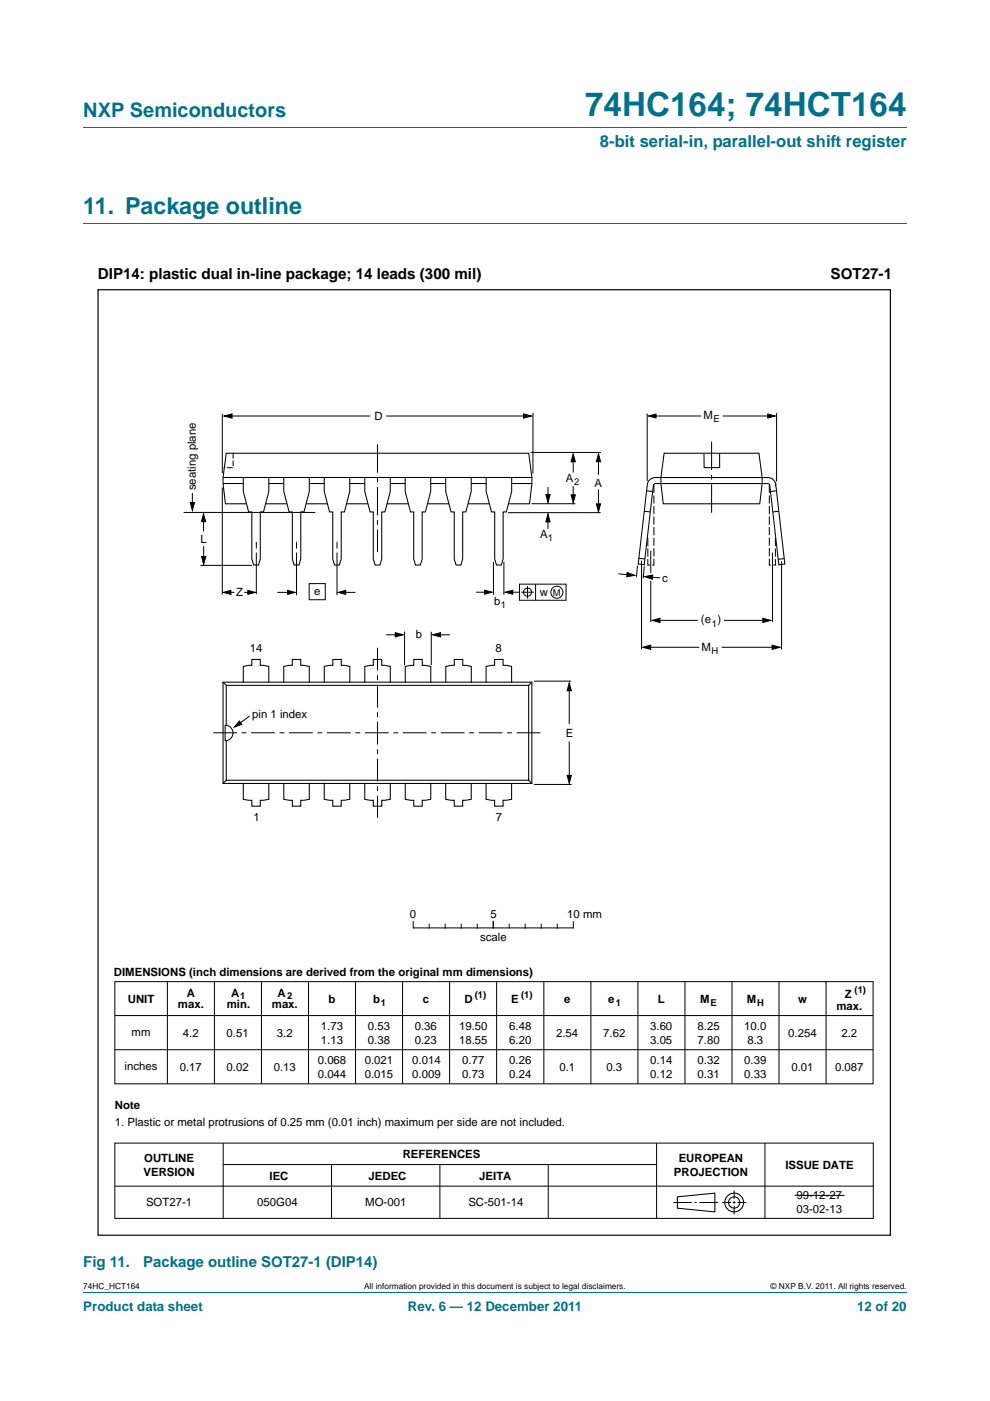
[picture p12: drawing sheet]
<svg xmlns="http://www.w3.org/2000/svg" width="210mm" height="297mm" viewBox="0 0 210 297" stroke-linecap="round" stroke-linejoin="round" font-family="sans-serif">
<path d="M17.7 27h174.6M17.7 47.4h174.6M17.7 273.9h174.6" fill="none" stroke="#00718a" stroke-width=".21"/>
<g fill="none" stroke="#000" stroke-width=".21">
<path d="M47.2 87.7v12.6M47.9 88.2h30.7M81.9 88.2h29.8M112.5 95.9h14.9M113 87.6v12.8M121.6 97v3.2M126.9 96.6v4.1M137.3 87.7v14.3M138.3 88.2h10.4M153.3 88.2h10.4M164.7 87.6v14.5M39 108.6h27.9"/>
<path d="M40.8 104.5v2.7M42.5 119.9h10.9M43.2 109.9v2.8M43.2 115.8v3.1M47.1 103.3v22.8M54.4 114.9v1.4M54.4 117.2v8.8M62.9 114.9v1.4M62.9 117.2v9M71.5 114.9v1.4M71.5 117.2v9M104.7 119.1v7"/>
<path d="M106.9 119.1v7M112.7 106.8h9.3M116.2 109.7v2.4M116.2 103.3v2.5M121.6 103.1v2.9M126.9 103.8v4.2M127.4 108.7h-19.6M135.2 119.9l-.2 2.5M136.1 118.9v18.8M138 116.8v4.7M163.8 117.2v14.7M165.8 119v18.7"/>
<path d="M48.2 125.6h1.5M51.8 125.6h1.6M58.8 125.6h3M65.6 123.7h3.4v3.5h-3.4zM72.5 125.6h2.9M81.9 134.6h2.9M85.8 133.9v7.1M91.5 133.9v7.1M92.6 134.6h2.8M101 125.6h2.5M108 125.6h2.2M110.2 123.8h9.9v3.5h-9.9z"/>
<path d="M110.6 125.6h2.6M111.9 124.3v2.6M113.6 123.8v3.5M131.1 121.7l2.7 .2M136.7 120.1l-.3 2.5M137.2 137.2h11.1M137.3 122.3l2.7 .2M138 123.2v8.7M139.1 131.5h8.9M153.1 137.2h11.1M153.6 131.5h9M53 151.8l-2.6 1.9"/>
<path d="M113.2 144.4h7.9M120.7 145.9v7.6M120.7 157.2v7.9M113.2 166.3h8.1M87.6 195.4v1.3M87.7 196.7h33.8M91 195.9v.8M94.4 195.9v.8M97.8 195.9v.8M101.2 195.9v.8M104.6 195.4v1.3M108 195.9v.8"/>
<path d="M111.4 195.9v.8M114.8 195.9v.8M118.2 195.9v.8M121.6 195.4v1.3M24.4 208.1h160.8v21.7h-160.8zM24.4 215.3h160.8M35.5 208.1v21.7M45.5 208.1v21.7M55.5 208.1v21.7M65.4 208.1v21.7M75.4 208.1v21.7M85.4 208.1v21.7"/>
<path d="M95.4 208.1v21.7M105.3 208.1v21.7M115.4 208.1v21.7M125.3 208.1v21.7M135.3 208.1v21.7M145.3 208.1v21.7M155.3 208.1v21.7M165.2 208.1v21.7M175.2 208.1v21.7M24.4 222.6h160.8M24.4 242.4h160.8v15.9h-160.8zM24.4 251.5h160.8"/>
<path d="M47.3 242.4v15.9M47.4 246.9h91.9M70.3 246.9v11.4M93.3 246.9v11.4M116.3 246.9v11.4M139.3 242.4v15.9M142.8 255h3.9M147.3 255h.5M148.4 255h3.9M153.2 255h1.8M155.4 255h.6M155.7 252.4v1.8"/>
<path d="M155.7 254.7v.5M155.7 255.7v1.8M156.4 255h1.9M162.2 242.4v15.9M168.5 253.4h10.6"/>
<circle cx="111.9" cy="125.6" r=".86"/>
<circle cx="118.1" cy="125.6" r="1.28"/>
</g>
<g fill="none" stroke="#000" stroke-width=".22">
<path d="M140.9 96.1h20.1l.7 5.1v1.3l-.6 4.3h-20.4l-.5-4.3v-1.3zM149.3 96.2v2.9h3.3v-2.9M47.3 102.5h4.3M47.4 101.2h65.4M51.6 101.2v3l1.1 4.3h.7v10l.4 1.3h1l.4-1.3v-10h.7l1.1-4.3v-3M52.3 106.8h-4.5l-.5-4.3v-1.3l.7-5.1h64.1l.7 5.1v1.3l-.5 4.3h-4.5M56.3 106.8h4.5M57 102.5h3.2M60.2 101.2v3l1.1 4.3h.7v10l.4 1.3h1l.4-1.3v-10h.7l1.1-4.3v-3M65 106.8h4.5M65.6 102.5h3.2M68.8 101.2v3l1.1 4.3h.7v10l.4 1.3h1l.4-1.3v-10h.6l1.2-4.3v-3"/>
<path d="M73.5 106.8h4.5M74.2 102.5h3.2M77.4 101.2v3l1.1 4.3h.7v10l.4 1.3h1l.4-1.3v-10h.6l1.2-4.3v-3M82.1 106.8h4.5M82.8 102.5h3.2M85.9 101.2v3l1.2 4.3h.6v10l.4 1.3h1.1l.3-1.3v-10h.7l1.2-4.3v-3M90.7 106.8h4.6M91.4 102.5h3.1M94.5 101.2v3l1.2 4.3h.6v10l.4 1.3h1l.4-1.3v-10h.7l1.1-4.3v-3M99.3 106.8h4.5M100 102.5h3.1M103.1 101.2v3l1.1 4.3h.7v10l.4 1.3h1l.4-1.3v-10h.7l1.1-4.3v-3"/>
<path d="M108.5 102.5h4.3M135.5 118.4l1.3 .1M136.6 108.4l1.3 .1M137.1 104.1l1.3 .1M137.7 101.8l.8-.5 .5-.1h23.9a1.66 1.66 0 0 1 1.6 1.5l2 16.9-1.3 .1-1.9-16.7-.2-.4-24-.1-.3 .1-.2 .4-2 16.7-1.2-.1 1.9-16.9zM164.7 104.1l-1.3 .1M165.2 108.4l-1.3 .1M166.3 118.4l-1.2 .2M47.3 144.6h65.5v21.5h-65.5zM47.3 144.6l.7 .7M47.7 153.8a1.59 1.59 0 0 1 1.7 1.6 1.59 1.59 0 0 1-1.7 1.6zM48 153.7v-8.4h64.1v20.1h-64.1v-8.4"/>
<path d="M51.6 144.6v-3.3l1.8-.2v-1.3h1.8v1.3l1.8 .2v3.3M60.2 144.6v-3.3l1.8-.2v-1.3h1.8v1.3l1.8 .2v3.3M68.8 144.6v-3.3l1.8-.2v-1.3h1.8v1.3l1.8 .2v3.3M77.4 144.6v-3.3l1.8-.2v-1.3h1.8v1.3l1.8 .2v3.3M86 144.6v-3.3l1.8-.2v-1.3h1.8v1.3l1.8 .2v3.3M94.6 144.6v-3.3l1.8-.2v-1.3h1.8v1.3l1.8 .2v3.3M103.1 144.6v-3.3l1.8-.2v-1.3h1.8v1.3l1.8 .2v3.3M112.8 144.6l-.7 .7M48 165.4l-.7 .7M51.6 166.1v3.4l1.8 .2v1.2h1.8v-1.2l1.8-.2v-3.4M60.2 166.1v3.4l1.8 .2v1.2h1.8v-1.2l1.8-.2v-3.4M68.8 166.1v3.4l1.8 .2v1.2h1.8v-1.2l1.8-.2v-3.4"/>
<path d="M77.4 166.1v3.4l1.8 .2v1.2h1.8v-1.2l1.8-.2v-3.4M86 166.1v3.4l1.8 .2v1.2h1.8v-1.2l1.8-.2v-3.4M94.5 166.1v3.4l1.8 .2v1.2h1.8v-1.2l1.8-.2v-3.4M103.1 166.1v3.4l1.8 .2v1.2h1.8v-1.2l1.8-.2v-3.4M112.1 165.4l.7 .7M143.7 253.8l7.9-.8v3.9l-7.9-.7z"/>
<circle cx="155.7" cy="255" r="1.99"/>
<circle cx="155.7" cy="255" r="1.2"/>
</g>
<g fill="#000" stroke="#000" stroke-width=".21">
<path d="M47.5 88.2l1.7-.4v.9zM111 87.8l1.7 .4-1.7 .5zM121.6 96.2l.4 1.7h-.9zM126.9 96.2l.5 1.7h-.9zM137.6 88.2l1.5-.4v.8zM162.8 87.8l1.6 .4-1.6 .4zM40.4 106.5h.9l-.5 1.7zM43.2 108.9l.4 1.7h-.9zM42.7 118h.9l-.4 1.7zM116.2 109l.5 1.7h-.9zM115.8 104.9h.9l-.5 1.6zM121.1 104.9h.9l-.4 1.7z"/>
<path d="M126.5 106.8h.9l-.5 1.7zM47.4 125.6l1.6-.4v.8zM52.6 125.2l1.6 .4-1.6 .4zM61 125.2l1.6 .4-1.6 .4zM71.7 125.6l1.6-.4v.8zM83.8 134.1l1.7 .5-1.7 .4zM91.8 134.6l1.6-.5v.9zM102.8 125.1l1.6 .5-1.6 .4zM107.2 125.6l1.5-.5v.9zM133 121.4l1.6 .6-1.7 .3zM136.3 137.2l1.7-.4v.9zM136.7 122.3l1.7-.4v.9z"/>
<path d="M138.3 131.5l1.7-.4v.9zM161.8 131.1l1.7 .4-1.7 .5zM163.8 136.8l1.6 .4-1.6 .5zM50.8 152.9l.5 .7-1.6 .6zM120.7 144.8l.5 1.7h-.9zM120.3 164.4h.9l-.5 1.7z"/>
</g>
<path d="M80.1 94.2v22.9M150.9 93.6v15.7" fill="none" stroke="#000" stroke-width=".21" stroke-dasharray="6 1 1 1" stroke-linecap="butt"/>
<path d="M45.2 155.4h70.1" fill="none" stroke="#000" stroke-width=".21" stroke-dasharray="5 1 1 1" stroke-linecap="butt"/>
<path d="M80.1 137.3v36.1" fill="none" stroke="#000" stroke-width=".21" stroke-dasharray="4.8 1 1 1" stroke-linecap="butt"/>
<path d="M49.4 96.1v3.1h-1.8" fill="none" stroke="#000" stroke-width=".21" stroke-dasharray="1 .6"/>
<path d="M138.7 102.9v16.9h-1.3v-6.3M163.2 102.9v16.9h1.3v-6.3" fill="none" stroke="#000" stroke-width=".21" stroke-dasharray="1.5 .7"/>
<path d="M20.8 61.4h168.1v200.5h-168.1z" fill="none" stroke="#000" stroke-width=".25"/>
<text font-size="7" fill="#00718a" x="124.1" y="24.6">74HC164; 74HCT164</text>
<text font-size="4.9" fill="#00718a" x="17.7" y="45.4">11. Package outline</text>
<text font-size="4.2" fill="#00718a" x="17.7" y="24.9">NXP Semiconductors</text>
<text font-size="3.5" fill="#00718a" x="127.3" y="31.1">8-bit serial-in, parallel-out shift register</text>
<g font-size="3.2">
<text x="20.8" y="59.1">DIP14: plastic dual in-line package; 14 leads (300 mil)</text>
<text x="176.2" y="59.1">SOT27-1</text>
</g>
<g font-size="3.2" fill="#00718a">
<text x="17.7" y="268.6">Fig 11.</text>
<text x="30.4" y="268.6">Package outline SOT27-1 (DIP14)</text>
</g>
<g font-size="2.8" fill="#00718a">
<text x="17.7" y="277.9">Product data sheet</text>
<text x="86.5" y="277.9">Rev. 6 — 12 December 2011</text>
<text x="181.8" y="277.9">12 of 20</text>
</g>
<g font-size="2.4">
<text x="79.4" y="88.9">D</text>
<text x="149.2" y="88.9">M</text>
<text x="41.5" y="103.9" transform="rotate(-90 41.5 103.9)">seating plane</text>
<text x="120" y="102.3">A</text>
<text x="126.1" y="103.3">A</text>
<text x="42.5" y="115.2">L</text>
<text x="114.6" y="114.1">A</text>
<text x="140.5" y="123.3">c</text>
<text x="50.1" y="126.4">Z</text>
<text x="66.6" y="126.1">e</text>
<text x="104.8" y="128.3">b</text>
<text x="114.5" y="126.3">w</text>
<text x="88.2" y="135.2">b</text>
<text x="148.7" y="132">(e )</text>
<text x="53" y="138.2">14</text>
<text x="105.1" y="138.2">8</text>
<text x="148.8" y="138.1">M</text>
<text x="53.5" y="152.1">pin 1 index</text>
<text x="120" y="156.2">E</text>
<text x="53.8" y="174">1</text>
<text x="105.1" y="174.1">7</text>
<text x="87" y="194.7">0</text>
<text x="104" y="194.7">5</text>
<text x="120.3" y="194.7">10 mm</text>
<text x="101.8" y="199.4">scale</text>
<text x="24.2" y="207">DIMENSIONS (inch dimensions are derived from the original mm dimensions)</text>
<text x="27.1" y="212.6">UNIT</text>
<text x="37.7" y="213.8">max.</text>
<text x="39.6" y="211.4">A</text>
<text x="48.1" y="213.8">min.</text>
<text x="49" y="211.4">A</text>
<text x="57.7" y="213.8">max.</text>
<text x="58.9" y="211.4">A</text>
<text x="69.7" y="212.6">b</text>
<text x="79.1" y="212.6">b</text>
<text x="89.7" y="212.6">c</text>
<text x="98.5" y="212.6">D</text>
<text x="108.4" y="212.6">E</text>
<text x="119.6" y="212.6">e</text>
<text x="129" y="212.6">e</text>
<text x="139.5" y="212.6">L</text>
<text x="148.5" y="212.6">M</text>
<text x="158.4" y="212.6">M</text>
<text x="169.3" y="212.6">w</text>
<text x="177.4" y="214.1">max.</text>
<text x="179.2" y="211.7">Z</text>
<text x="27.9" y="219.6">mm</text>
<text x="38.8" y="219.8">4.2</text>
<text x="48.1" y="219.8">0.51</text>
<text x="58.7" y="219.8">3.2</text>
<text x="68.1" y="218.3">1.73</text>
<text x="68.1" y="221.2">1.13</text>
<text x="78" y="218.3">0.53</text>
<text x="78" y="221.2">0.38</text>
<text x="88" y="218.3">0.36</text>
<text x="88" y="221.3">0.23</text>
<text x="97.4" y="218.3">19.50</text>
<text x="97.4" y="221.3">18.55</text>
<text x="108" y="218.3">6.48</text>
<text x="108" y="221.3">6.20</text>
<text x="118" y="219.8">2.54</text>
<text x="127.9" y="219.8">7.62</text>
<text x="137.9" y="218.3">3.60</text>
<text x="137.9" y="221.3">3.05</text>
<text x="148" y="218.3">8.25</text>
<text x="148" y="221.3">7.80</text>
<text x="157.9" y="218.3">10.0</text>
<text x="158.5" y="221.3">8.3</text>
<text x="167.2" y="219.8">0.254</text>
<text x="178.5" y="219.8">2.2</text>
<text x="26.4" y="226.8">inches</text>
<text x="38.1" y="227">0.17</text>
<text x="48.1" y="227">0.02</text>
<text x="58.1" y="227">0.13</text>
<text x="67.4" y="225.5">0.068</text>
<text x="77.4" y="225.5">0.021</text>
<text x="87.4" y="225.5">0.014</text>
<text x="98" y="225.5">0.77</text>
<text x="108" y="225.5">0.26</text>
<text x="118.6" y="227">0.1</text>
<text x="128.6" y="227">0.3</text>
<text x="137.9" y="225.5">0.14</text>
<text x="148" y="225.5">0.32</text>
<text x="157.9" y="225.5">0.39</text>
<text x="167.9" y="227">0.01</text>
<text x="177.1" y="227">0.087</text>
<text x="67.4" y="228.5">0.044</text>
<text x="77.4" y="228.5">0.015</text>
<text x="87.4" y="228.5">0.009</text>
<text x="98" y="228.5">0.73</text>
<text x="108" y="228.5">0.24</text>
<text x="137.9" y="228.5">0.12</text>
<text x="148" y="228.5">0.31</text>
<text x="157.9" y="228.5">0.33</text>
<text x="24.4" y="235">Note</text>
<text x="24.4" y="238.7">1. Plastic or metal protrusions of 0.25 mm (0.01 inch) maximum per side are not included.</text>
<text x="85.4" y="245.6">REFERENCES</text>
<text x="30.4" y="249.3">VERSION</text>
<text x="30.6" y="246.3">OUTLINE</text>
<text x="57.2" y="250.2">IEC</text>
<text x="78.2" y="250.2">JEDEC</text>
<text x="101.7" y="250.2">JEITA</text>
<text x="143" y="249.3">PROJECTION</text>
<text x="144" y="246.3">EUROPEAN</text>
<text x="166.6" y="247.8">ISSUE DATE</text>
<text x="31" y="255.8">SOT27-1</text>
<text x="54.6" y="255.8">050G04</text>
<text x="77.5" y="255.8">MO-001</text>
<text x="99.3" y="255.8">SC-501-14</text>
<text x="168.9" y="254.3">99-12-27</text>
<text x="168.9" y="257.2">03-02-13</text>
</g>
<g font-size="2">
<text x="151.4" y="89.4">E</text>
<text x="121.8" y="102.8">2</text>
<text x="116.2" y="114.6">1</text>
<text x="106.2" y="129">1</text>
<text x="117.3" y="126.3">M</text>
<text x="151" y="132.8">1</text>
<text x="150.9" y="138.7">H</text>
<text x="50.9" y="211.8">1</text>
<text x="60.9" y="211.8">2</text>
<text x="80.8" y="213.2">1</text>
<text x="100.7" y="211.5">(1)</text>
<text x="110.5" y="211.5">(1)</text>
<text x="130.6" y="213.2">1</text>
<text x="150.7" y="213.2">E</text>
<text x="160.6" y="213.2">H</text>
<text x="181.3" y="210.5">(1)</text>
</g>
<g font-size="1.8">
<text x="17.7" y="273.3">74HC_HCT164</text>
<text x="77.2" y="273.3">All information provided in this document is subject to legal disclaimers.</text>
<text x="163.4" y="273.3">© NXP B.V. 2011. All rights reserved.</text>
</g>
</svg>
